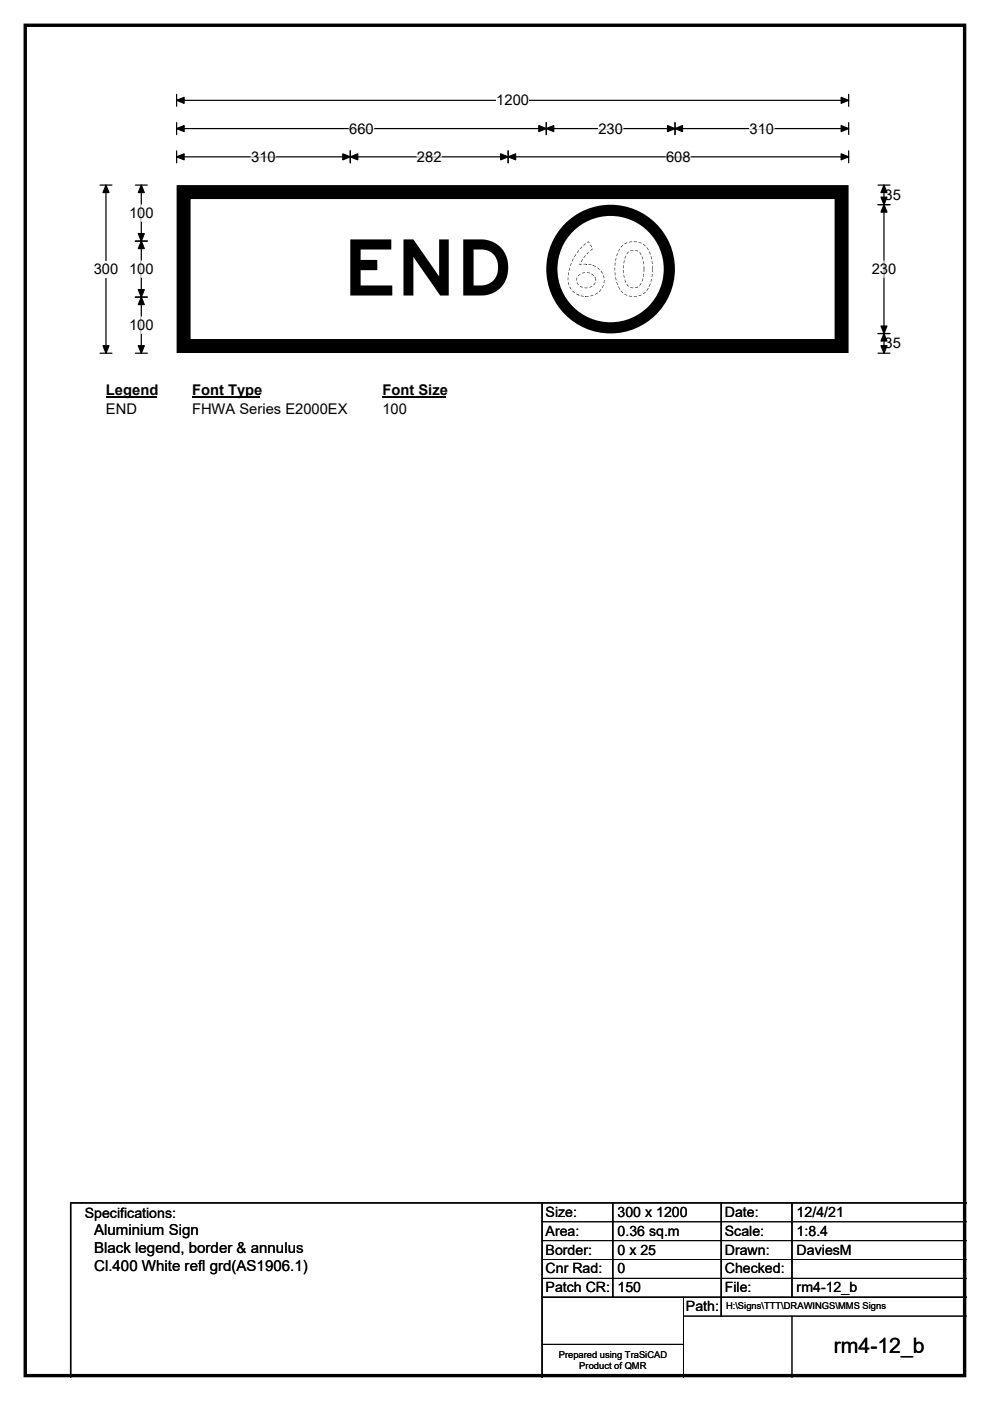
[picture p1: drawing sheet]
<svg xmlns="http://www.w3.org/2000/svg" width="210mm" height="297mm" viewBox="0 0 210 297" stroke-linecap="round" stroke-linejoin="round" font-family="sans-serif">
<path d="M5.4 5.4h199.2v286.3h-199.2z" fill="none" stroke="#000" stroke-width=".72"/>
<path d="M37.5 21.3h142.5M37.5 20v2.5M180 20v2.5" fill="none" stroke="#000" stroke-width=".25"/>
<path d="M37.5 21.3l1.6-.7v1.3zM178.4 20.6l1.6 .7-1.6 .6z" fill="#000" stroke="#000" stroke-width=".25"/>
<path d="M105.3 19.5h6.9v3.5h-6.9z" fill="#fff"/>
<g fill="none" stroke="#000" stroke-width=".25">
<path d="M21.2 39.2h2.5M22.5 39.2v35.7M37.5 27.3h142.5M37.5 26v2.5M37.5 32v2.5M37.5 33.3h142.5M74.3 32v2.5M107.8 32v2.5M115.9 26v2.5M143.2 26v2.5M180 26v2.5M180 32v2.5"/>
<path d="M21.2 74.9h2.5"/>
</g>
<g fill="#000" stroke="#000" stroke-width=".25">
<path d="M22.5 39.2l.6 1.6h-1.3zM37.5 27.3l1.6-.7v1.3zM37.5 33.3l1.6-.7v1.3zM74.3 33.3l1.6-.7v1.3zM72.7 32.6l1.6 .7-1.6 .6zM106.2 32.6l1.6 .7-1.6 .6zM107.8 33.3l1.6-.7v1.3zM115.9 27.3l1.6-.7v1.3zM114.3 26.6l1.6 .7-1.6 .6zM141.6 26.6l1.6 .7-1.6 .6zM143.2 27.3l1.6-.7v1.3zM178.4 26.6l1.6 .7-1.6 .6z"/>
<path d="M178.4 32.6l1.6 .7-1.6 .6zM21.8 73.3h1.3l-.6 1.6z"/>
</g>
<path d="M53.3 33.3h5.2M74.1 27.3h5.2M88.4 33.3h5.2M126.9 27.3h5.2M141.3 33.3h5.2M159 27.3h5.2" fill="none" stroke="#fff" stroke-width=".25"/>
<path d="M19.9 55.3h5.2v3.5h-5.2z" fill="#fff"/>
<path d="M28.7 39.2h2.5M30 39.2v35.7M186.2 39.2h2.6M187.5 39.2v35.7M28.7 51.1h2.5M186.2 43.4h2.6M28.7 63h2.5M28.7 74.9h2.5M186.2 74.9h2.6M186.2 70.7h2.6" fill="none" stroke="#000" stroke-width=".25"/>
<path d="M30 39.2l.6 1.6h-1.3zM187.5 39.2l.6 1.6h-1.2zM30 51.1l.6 1.6h-1.3zM29.3 49.5h1.3l-.6 1.6zM187.5 43.4l.6 1.6h-1.2zM186.9 41.8h1.2l-.6 1.6zM29.3 61.4h1.3l-.6 1.6zM30 63l.6 1.6h-1.3zM29.3 73.3h1.3l-.6 1.6zM186.9 69.1h1.2l-.6 1.6zM187.5 70.7l.6 1.6h-1.2zM186.9 73.3h1.2l-.6 1.6z" fill="#000" stroke="#000" stroke-width=".25"/>
<path d="M30 43.4v3.5M30 55.3v3.5M187.5 55.3v3.5M30 67.2v3.5" fill="none" stroke="#fff" stroke-width=".25"/>
<path d="M22.5 80.9h10.7v3.5h-10.7z" fill="#fff"/>
<path d="M22.5 84.2h10.7" fill="none" stroke="#000" stroke-width=".32"/>
<path d="M40.7 80.9h14.4v3.5h-14.4z" fill="#fff"/>
<path d="M40.7 84.2h14.4" fill="none" stroke="#000" stroke-width=".32"/>
<path d="M81.1 80.9h13.5v3.5h-13.5z" fill="#fff"/>
<path d="M81.1 84.2h13.5" fill="none" stroke="#000" stroke-width=".32"/>
<g fill="#fff">
<path d="M22.5 85.1h6.5v3.5h-6.5z"/>
<path d="M40.7 85.1h32.9v3.5h-32.9z"/>
<path d="M81.1 85.1h5.2v3.5h-5.2z"/>
<path d="M37.5 39.3h142.5v35.6h-142.5z"/>
</g>
<path d="M37.5 39.2h142.5v35.7h-142.5z" fill="none" stroke="#fff" stroke-width=".21"/>
<path d="M38.9 40.7h139.6v32.7h-139.6z" fill="none" stroke="#000" stroke-width="3"/>
<circle cx="129.5" cy="57" r="13.6" fill="#fff"/>
<circle cx="129.5" cy="57.1" r="12.5" fill="none" stroke="#000" stroke-width="2.4"/>
<g fill="#221f20">
<path d="M128.1 59.4h.1v.7l-.2-.1z"/>
<path d="M127.9 60.4l.2 .1-.2 .3-.1-.1z"/>
<path d="M127.8 60.7l.1 .1-.1 .3-.1-.1z"/>
<path d="M127.4 61.4h.2l-.5 .5-.1-.1z"/>
<path d="M126.2 62.4l.5-.4 .1 .1-.6 .4z"/>
<path d="M125.8 62.5l.1 .2z"/>
<path d="M125.2 62.7l.6-.2 .1 .2-.6 .1z"/>
<path d="M124.3 62.8h.5l.1 .1h-.6z"/>
<path d="M124.2 62.8l.1 .1z"/>
<path d="M123.2 62.6l.6 .2v.1l-.6-.1z"/>
<path d="M122.8 62.5v.1z"/>
<path d="M122.3 62.3l.5 .2v.1l-.6-.2z"/>
<path d="M121.6 61.8l.3 .2v.1l-.4-.2z"/>
<path d="M121.4 61.7l.1-.1 .1 .2-.1 .1z"/>
<path d="M120.8 60.8h.1l.3 .5h-.1z"/>
<path d="M120.5 59.8h.1l.1 .6-.1 .1z"/>
<path d="M120.4 59.3l.1 .1z"/>
<path d="M120.4 58.8h.2l-.1 .5h-.1z"/>
<path d="M120.5 57.7l.2 .1-.1 .6h-.1z"/>
<path d="M120.7 57h.2l-.1 .4h-.2z"/>
<path d="M120.8 56.7l.1 .3-.2-.1z"/>
<path d="M121.1 55.8h.1l-.2 .6-.1-.1z"/>
<path d="M121.6 54.8l.1 .1-.3 .5h-.1z"/>
<path d="M122.1 53.9l.1 .1-.3 .5-.1-.1z"/>
<path d="M122.7 53.1h.1l-.4 .6-.1-.1z"/>
<path d="M123 52.7l.1 .2z"/>
<path d="M123.3 52.4h.2l-.4 .4-.1-.1z"/>
<path d="M123.8 51.9l.4-.3 .1 .1-.5 .4z"/>
<path d="M124.5 51.4l.4-.2-.3 .3z"/>
<path d="M124.8 51.3l.1-.1 .2 .3-.2 .1z"/>
<path d="M125.1 51.9l.1-.1 .4 .6-.1 .1z"/>
<path d="M125.2 53.1l.5-.4 .1 .1-.5 .4z"/>
<path d="M124.8 53.4h.2l-.1 .2z"/>
<path d="M124.7 53.5l.2 .1-.4 .3-.1-.1z"/>
<path d="M124.2 54.1l-.1 .2h-.1z"/>
<path d="M124 54.3h.1l-.2 .4-.1-.1z"/>
<path d="M123.5 54.9v.3z"/>
<path d="M123.4 55.1v.3l-.2 .1z"/>
<path d="M123 55.9h.1l-.1 .3z"/>
<path d="M122.9 56.1v.1z"/>
<path d="M123 56h.4l-.1 .1-.3 .1z"/>
<path d="M123.7 55.9h.3v.2h-.2z"/>
<path d="M124 55.9h.3v.2h-.3z"/>
<path d="M124.3 55.9l.1 .2z"/>
<path d="M124.8 56l.6 .1v.1l-.6-.1z"/>
<path d="M125.8 56.2v.1z"/>
<path d="M125.8 56.2l.6 .3-.1 .1-.5-.3z"/>
<path d="M126.7 56.7l.4 .3-.1 .1-.3-.3z"/>
<path d="M127.1 57l.2 .1-.2 .1-.1-.1z"/>
<path d="M127.4 57.5h.2l.3 .5h-.2z"/>
<path d="M127.9 58.4l.1-.1 .2 .7h-.1z"/>
<path d="M128.1 59.4h.1z"/>
<path d="M126.2 58.8l.1 .1 .1 .5h-.1z"/>
<path d="M126.2 58.8h.1z"/>
<path d="M125.8 58.2l.2 .2-.1 .1-.2-.2z"/>
<path d="M125.5 58l.3 .2-.1 .1-.3-.2z"/>
<path d="M124.5 57.7l.6 .1v.2l-.6-.2z"/>
<path d="M123.5 57.8l.5-.1 .1 .1-.5 .2z"/>
<path d="M123.4 57.9l.1 .1z"/>
<path d="M122.9 58.2l.1-.1 .1 .1-.2 .1z"/>
<path d="M122.7 58.3l.2-.1v.1l-.2 .3z"/>
<path d="M122.3 58.8l.2 .1-.1 .5h-.2z"/>
<path d="M122.2 59.4l.2 .1z"/>
<path d="M122.3 59.9l.2 .1-.1 .1z"/>
<path d="M122.4 60.1l.1-.1 .3 .4h-.2z"/>
<path d="M123.1 60.6l.4 .2v.2l-.5-.3z"/>
<path d="M123.5 60.9l.1 .1z"/>
<path d="M124 61h.3v.1h-.3z"/>
<path d="M124.3 61h.3v.1h-.3z"/>
<path d="M125 60.9l.1 .1z"/>
<path d="M125.1 60.8l.5-.2v.1l-.5 .3z"/>
<path d="M126.1 60l.2 .1-.4 .4v-.1z"/>
<path d="M126.2 59.9l.1 .2z"/>
<path d="M126.3 59.4l.1 .1z"/>
<path d="M138.3 57.1h.2v.6h-.2z"/>
<path d="M138.3 58.1h.1v.3h-.1z"/>
<path d="M138.3 58.4h.1l-.1 .4-.1-.1z"/>
<path d="M138.1 59.1h.2l-.1 .5h-.2z"/>
<path d="M138 59.6l.1 .2z"/>
<path d="M137.9 60.1l.1 .1-.2 .5h-.2z"/>
<path d="M137.6 60.7h.2z"/>
<path d="M137.5 61l.1 .1-.4 .5h-.1z"/>
<path d="M137.1 61.6l.1 .1z"/>
<path d="M136.4 62.3l.5-.4 .1 .1-.5 .4z"/>
<path d="M136 62.5l.1 .1z"/>
<path d="M135.4 62.7l.6-.2v.1l-.5 .2z"/>
<path d="M134.4 62.8l.7-.1v.2h-.7z"/>
<path d="M133.4 62.7l.6 .1v.1l-.6-.1z"/>
<path d="M132.5 62.3l.6 .3-.1 .1-.5-.3z"/>
<path d="M132.5 62.3l-.1 .1z"/>
<path d="M131.7 61.8l.1-.1 .4 .4h-.1z"/>
<path d="M131.6 61.7h.2z"/>
<path d="M131.1 60.9l.2-.1 .2 .5h-.1z"/>
<path d="M131.1 60.8h.2z"/>
<path d="M130.8 60.1l.1-.1 .2 .4h-.2z"/>
<path d="M130.7 59.8h.2v.2l-.1 .1z"/>
<path d="M130.6 59.1h.1l.1 .3h-.2z"/>
<path d="M130.5 58.8h.1l.1 .3h-.1z"/>
<path d="M130.4 58.1h.1l.1 .3h-.2z"/>
<path d="M130.4 57.8l.1-.1v.4h-.1z"/>
<path d="M130.3 57.1h.2v.3h-.2z"/>
<path d="M130.3 56.7h.2v.4h-.2z"/>
<path d="M130.4 55.7h.2l-.1 .6h-.1z"/>
<path d="M130.4 55.7h.2z"/>
<path d="M130.6 54.7h.1l-.1 .6h-.1z"/>
<path d="M130.9 53.7h.2l-.2 .6h-.2z"/>
<path d="M131.4 52.7l.1 .1-.3 .6-.1-.1z"/>
<path d="M131.8 52.1l.3-.2 .1 .1-.5 .5-.1-.1z"/>
<path d="M132.4 51.7l.4-.2v.1l-.3 .2z"/>
<path d="M132.8 51.5l.2-.1 .1 .1-.3 .1z"/>
<path d="M133.4 51.3l.6-.1v.1l-.5 .1z"/>
<path d="M134.4 51.2h.7v.2l-.7-.1z"/>
<path d="M135.5 51.3l.6 .2v.1l-.7-.2z"/>
<path d="M136.5 51.7l.5 .4-.1 .1-.5-.4z"/>
<path d="M137.1 52.5l.1-.1 .4 .6h-.1z"/>
<path d="M137.7 53.4l.1-.1 .2 .6-.1 .1z"/>
<path d="M138 54.3h.1l.2 .6h-.2z"/>
<path d="M138.2 55.4l.1-.1 .1 .7h-.1z"/>
<path d="M138.3 56.4h.2v.6h-.2z"/>
<path d="M136.5 56.4h.2v.7h-.2z"/>
<path d="M136.4 55.4h.1l.1 .6h-.1z"/>
<path d="M136.1 54.4h.1l.2 .6h-.1z"/>
<path d="M135.9 54h.2z"/>
<path d="M135.7 53.5l.3 .3-.1 .2-.3-.4z"/>
<path d="M135.3 53.2v.1z"/>
<path d="M134.7 53l.6 .2v.1l-.6-.2z"/>
<path d="M133.8 53.1l.5-.1v.1l-.4 .1z"/>
<path d="M133.7 53.1l.1 .1z"/>
<path d="M133.3 53.3l.1 .1z"/>
<path d="M133.2 53.4h.2l-.4 .5-.1-.1z"/>
<path d="M132.9 53.8l.1 .1z"/>
<path d="M132.7 54.2l.1 .1-.1 .2-.1-.1z"/>
<path d="M132.6 54.4l.1 .1-.1 .3h-.1z"/>
<path d="M132.4 55.2h.1l-.1 .4h-.1z"/>
<path d="M132.3 55.6l.1 .2z"/>
<path d="M132.2 56.2l.1 .1z"/>
<path d="M132.2 56.3h.1v.6h-.1z"/>
<path d="M132.2 57.3h.1v.6h-.1z"/>
<path d="M132.2 58.3h.2l.1 .5h-.2z"/>
<path d="M132.3 58.8l.2 .1z"/>
<path d="M132.5 59.3h.1l.1 .2-.2 .1z"/>
<path d="M132.5 59.6l.2-.1 .1 .4h-.1z"/>
<path d="M132.9 60.3h.1l.4 .4-.1 .1z"/>
<path d="M133.7 60.9l.6 .1v.1l-.6-.1z"/>
<path d="M134.7 61l.6-.3 .1 .2-.6 .2z"/>
<path d="M135.9 60h.2l-.4 .6-.1-.1z"/>
<path d="M136.1 59.6h.1z"/>
<path d="M136.3 59.1h.1l-.2 .5h-.1z"/>
<path d="M136.3 59l.1 .1z"/>
<path d="M136.4 58.4l.1 .1v.2h-.1z"/>
<path d="M136.5 57.1h.2v.6l-.2-.1z"/>
<circle cx="136.5" cy="58.2" r=".17"/>
</g>
<path d="M115 255v37M130 255v20M153 255v24M168 255v20M205 255h-190v37M115 275h90" fill="none" stroke="#000" stroke-width=".3"/>
<path d="M115 259h90M115 263h90M115 267h90M115 271h90M145 279h60M145 275v17M168 279v13M115 285h30" fill="none" stroke="#000" stroke-width=".21"/>
<text font-size="16.5" x="72.8" y="62.7">END</text>
<text font-size="4.5" x="176.8" y="286.9">rm4-12_b</text>
<g font-size="3.2">
<text x="20" y="261.9">Aluminium Sign</text>
<text x="20" y="265.7">Black legend, border &amp; annulus</text>
<text x="20" y="269.6">Cl.400 White refl grd(AS1906.1)</text>
</g>
<g font-size="3.1">
<text x="105.3" y="22.3">1200</text>
<text x="74.1" y="28.3">660</text>
<text x="126.9" y="28.3">230</text>
<text x="159" y="28.3">310</text>
<text x="53.3" y="34.3">310</text>
<text x="88.4" y="34.3">282</text>
<text x="141.3" y="34.3">608</text>
<text x="27.4" y="46.2">100</text>
<text x="187.6" y="42.4">35</text>
<text x="19.9" y="58.1">300</text>
<text x="27.4" y="58.1">100</text>
<text x="184.9" y="58.1">230</text>
<text x="27.4" y="70">100</text>
<text x="187.6" y="73.9">35</text>
<text x="22.5" y="83.7">Legend</text>
<text x="40.7" y="83.7">Font Type</text>
<text x="81.1" y="83.7">Font Size</text>
<text x="22.5" y="87.9">END</text>
<text x="40.7" y="87.9">FHWA Series E2000EX</text>
<text x="81.1" y="87.9">100</text>
</g>
<g font-size="3">
<text x="115.7" y="258">Size:</text>
<text x="131" y="258">300 x 1200</text>
<text x="153.7" y="258">Date:</text>
<text x="169" y="258">12/4/21</text>
<text x="18" y="258.2">Specifications:</text>
<text x="115.7" y="262">Area:</text>
<text x="131" y="262">0.36 sq.m</text>
<text x="153.7" y="262">Scale:</text>
<text x="169" y="262">1:8.4</text>
<text x="115.7" y="266">Border:</text>
<text x="115.7" y="270">Cnr Rad:</text>
<text x="131" y="266">0 x 25</text>
<text x="131" y="270">0</text>
<text x="153.7" y="266">Drawn:</text>
<text x="153.7" y="270">Checked:</text>
<text x="169" y="266">DaviesM</text>
<text x="115.7" y="274">Patch CR:</text>
<text x="131" y="274">150</text>
<text x="153.7" y="274">File:</text>
<text x="169" y="274">rm4-12_b</text>
<text x="145.5" y="278">Path:</text>
</g>
<g font-size="2">
<text x="154" y="277.6">H:\Signs\TTT\DRAWINGS\MMS Signs</text>
<text x="118.5" y="287.8">Prepared using TraSiCAD</text>
<text x="122.9" y="290.2">Product of QMR</text>
</g>
</svg>
